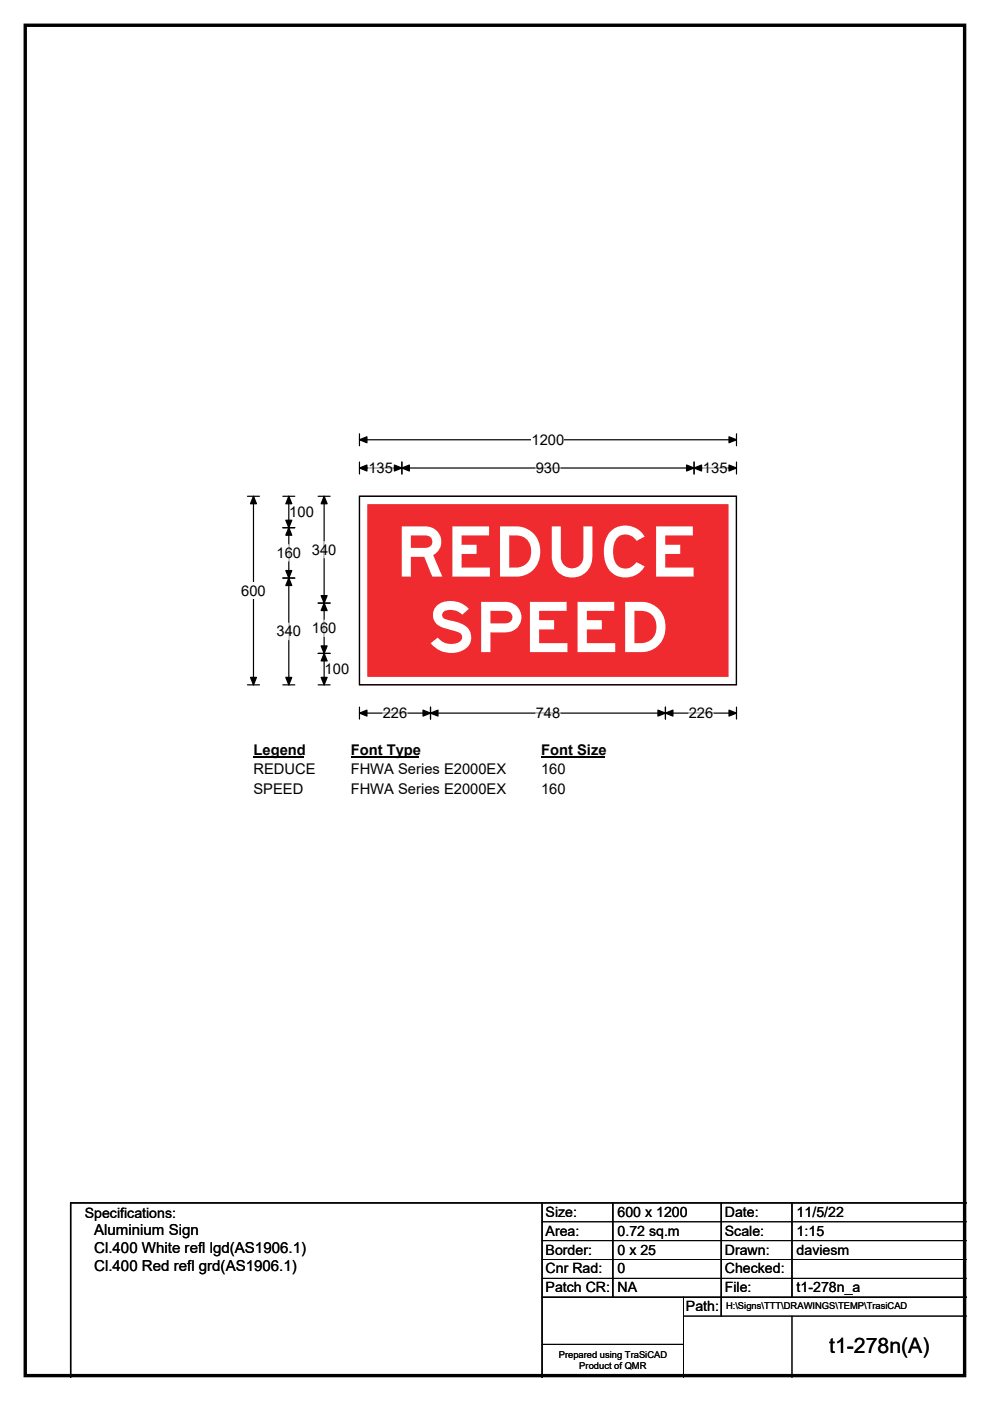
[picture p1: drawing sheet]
<svg xmlns="http://www.w3.org/2000/svg" width="210mm" height="297mm" viewBox="0 0 210 297" stroke-linecap="round" stroke-linejoin="round" font-family="sans-serif">
<path d="M5.4 5.4h199.2v286.3h-199.2z" fill="none" stroke="#000" stroke-width=".72"/>
<path d="M76.2 93.2h80M76.2 92v2.5M156.2 92v2.5" fill="none" stroke="#000" stroke-width=".25"/>
<path d="M76.2 93.2l1.6-.6v1.3zM154.6 92.6l1.6 .6-1.6 .7z" fill="#000" stroke="#000" stroke-width=".25"/>
<path d="M112.8 91.5h6.9v3.5h-6.9z" fill="#fff"/>
<g fill="none" stroke="#000" stroke-width=".25">
<path d="M76.2 99.2h80M76.2 98v2.5M85.2 98v2.5M147.2 98v2.5M156.2 98v2.5M52.5 105.2h2.5M53.8 105.2v40M52.5 145.2h2.5M76.2 149.9v2.6M76.2 151.2h80M91.3 149.9v2.6M141.1 149.9v2.6"/>
<path d="M156.2 149.9v2.6"/>
</g>
<g fill="#000" stroke="#000" stroke-width=".25">
<path d="M76.2 99.2l1.6-.6v1.3zM85.2 99.2l1.6-.6v1.3zM83.7 98.6l1.5 .6-1.5 .7zM145.6 98.6l1.6 .6-1.6 .7zM147.2 99.2l1.6-.6v1.3zM154.6 98.6l1.6 .6-1.6 .7zM53.8 105.2l.6 1.6h-1.3zM53.1 143.6h1.3l-.6 1.6zM76.2 151.2l1.6-.6v1.2zM91.3 151.2l1.6-.6v1.2zM89.7 150.6l1.6 .6-1.6 .6zM139.6 150.6l1.5 .6-1.5 .6z"/>
<path d="M141.1 151.2l1.6-.6v1.2zM154.6 150.6l1.6 .6-1.6 .6z"/>
</g>
<path d="M78.1 99.2h5.3M113.6 99.2h5.2M149.1 99.2h5.2M81.2 151.2h5.2M113.6 151.2h5.2M146.1 151.2h5.2" fill="none" stroke="#fff" stroke-width=".25"/>
<path d="M51.2 123.5h5.2v3.5h-5.2z" fill="#fff"/>
<path d="M60 111.9h2.5M60 105.2h2.5M61.3 105.2v40M67.5 105.2h2.5M68.7 105.2v40M60 122.6h2.5M67.5 127.9h2.5M67.5 138.5h2.5M60 145.2h2.5M67.5 145.2h2.5" fill="none" stroke="#000" stroke-width=".25"/>
<path d="M61.3 111.9l.6 1.6h-1.3zM61.3 105.2l.6 1.6h-1.3zM60.6 110.3h1.3l-.6 1.6zM68.7 105.2l.7 1.6h-1.3zM60.6 121h1.3l-.6 1.6zM61.3 122.6l.6 1.5h-1.3zM68.7 127.9l.7 1.6h-1.3zM68.1 136.9h1.3l-.7 1.6zM68.1 126.3h1.3l-.7 1.6zM68.7 138.5l.7 1.6h-1.3zM60.6 143.6h1.3l-.6 1.6zM68.1 143.6h1.3l-.7 1.6z" fill="#000" stroke="#000" stroke-width=".25"/>
<path d="M61.3 115.5v3.5M68.7 114.8v3.5M61.3 132.1v3.5M68.7 131.4v3.6" fill="none" stroke="#fff" stroke-width=".25"/>
<path d="M53.8 157.2h10.7v3.5h-10.7z" fill="#fff"/>
<path d="M53.8 160.5h10.7" fill="none" stroke="#000" stroke-width=".32"/>
<path d="M74.4 157.2h14.4v3.5h-14.4z" fill="#fff"/>
<path d="M74.4 160.5h14.4" fill="none" stroke="#000" stroke-width=".32"/>
<path d="M114.8 157.2h13.4v3.5h-13.4z" fill="#fff"/>
<path d="M114.8 160.5h13.4" fill="none" stroke="#000" stroke-width=".32"/>
<g fill="#fff">
<path d="M53.8 161.4h13.1v3.5h-13.1z"/>
<path d="M74.4 161.4h32.9v3.5h-32.9z"/>
<path d="M114.8 161.4h5.2v3.5h-5.2z"/>
<path d="M53.8 165.6h10.5v3.5h-10.5z"/>
<path d="M74.4 165.6h32.9v3.5h-32.9z"/>
<path d="M114.8 165.6h5.2v3.5h-5.2z"/>
</g>
<path d="M76.3 105.2h79.9v40h-79.9z" fill="#ef2b2f"/>
<path d="M76.2 105.2h80v40h-80z" fill="none" stroke="#ef2b2f" stroke-width=".21"/>
<path d="M77.1 106h78.3v38.4h-78.3z" fill="none" stroke="#fff" stroke-width="1.7"/>
<path d="M76.2 105.2h80v40h-80zM115 255v37M130 255v20M153 255v24M168 255v20M205 255h-190v37M115 275h90" fill="none" stroke="#000" stroke-width=".3"/>
<path d="M115 259h90M115 263h90M115 267h90M115 271h90M145 279h60M145 275v17M168 279v13M115 285h30" fill="none" stroke="#000" stroke-width=".21"/>
<g font-size="14.8" fill="#fff">
<text x="83.8" y="122.3">REDUCE</text>
<text x="90.6" y="138.3">SPEED</text>
</g>
<text font-size="4.5" x="175.9" y="286.9">t1-278n(A)</text>
<g font-size="3.2">
<text x="20" y="261.9">Aluminium Sign</text>
<text x="20" y="265.7">Cl.400 White refl lgd(AS1906.1)</text>
<text x="20" y="269.6">Cl.400 Red refl grd(AS1906.1)</text>
</g>
<g font-size="3.1">
<text x="112.8" y="94.3">1200</text>
<text x="78.1" y="100.3">135</text>
<text x="113.6" y="100.3">930</text>
<text x="149.1" y="100.3">135</text>
<text x="61.4" y="109.6">100</text>
<text x="58.7" y="118.3">160</text>
<text x="66.1" y="117.6">340</text>
<text x="51.2" y="126.3">600</text>
<text x="58.7" y="134.9">340</text>
<text x="66.1" y="134.2">160</text>
<text x="68.9" y="142.9">100</text>
<text x="81.2" y="152.3">226</text>
<text x="113.6" y="152.3">748</text>
<text x="146.1" y="152.3">226</text>
<text x="53.8" y="160">Legend</text>
<text x="74.4" y="160">Font Type</text>
<text x="114.8" y="160">Font Size</text>
<text x="53.8" y="164.2">REDUCE</text>
<text x="74.4" y="164.2">FHWA Series E2000EX</text>
<text x="114.8" y="164.2">160</text>
<text x="53.8" y="168.4">SPEED</text>
<text x="74.4" y="168.4">FHWA Series E2000EX</text>
<text x="114.8" y="168.4">160</text>
</g>
<g font-size="3">
<text x="115.7" y="258">Size:</text>
<text x="131" y="258">600 x 1200</text>
<text x="153.7" y="258">Date:</text>
<text x="169" y="258">11/5/22</text>
<text x="18" y="258.2">Specifications:</text>
<text x="115.7" y="262">Area:</text>
<text x="131" y="262">0.72 sq.m</text>
<text x="153.7" y="262">Scale:</text>
<text x="169" y="262">1:15</text>
<text x="115.7" y="266">Border:</text>
<text x="115.7" y="270">Cnr Rad:</text>
<text x="131" y="266">0 x 25</text>
<text x="131" y="270">0</text>
<text x="153.7" y="266">Drawn:</text>
<text x="153.7" y="270">Checked:</text>
<text x="169" y="266">daviesm</text>
<text x="115.7" y="274">Patch CR:</text>
<text x="131" y="274">NA</text>
<text x="153.7" y="274">File:</text>
<text x="169" y="274">t1-278n_a</text>
<text x="145.5" y="278">Path:</text>
</g>
<g font-size="2">
<text x="154" y="277.6">H:\Signs\TTT\DRAWINGS\TEMP\TrasiCAD</text>
<text x="118.5" y="287.8">Prepared using TraSiCAD</text>
<text x="122.9" y="290.2">Product of QMR</text>
</g>
</svg>
